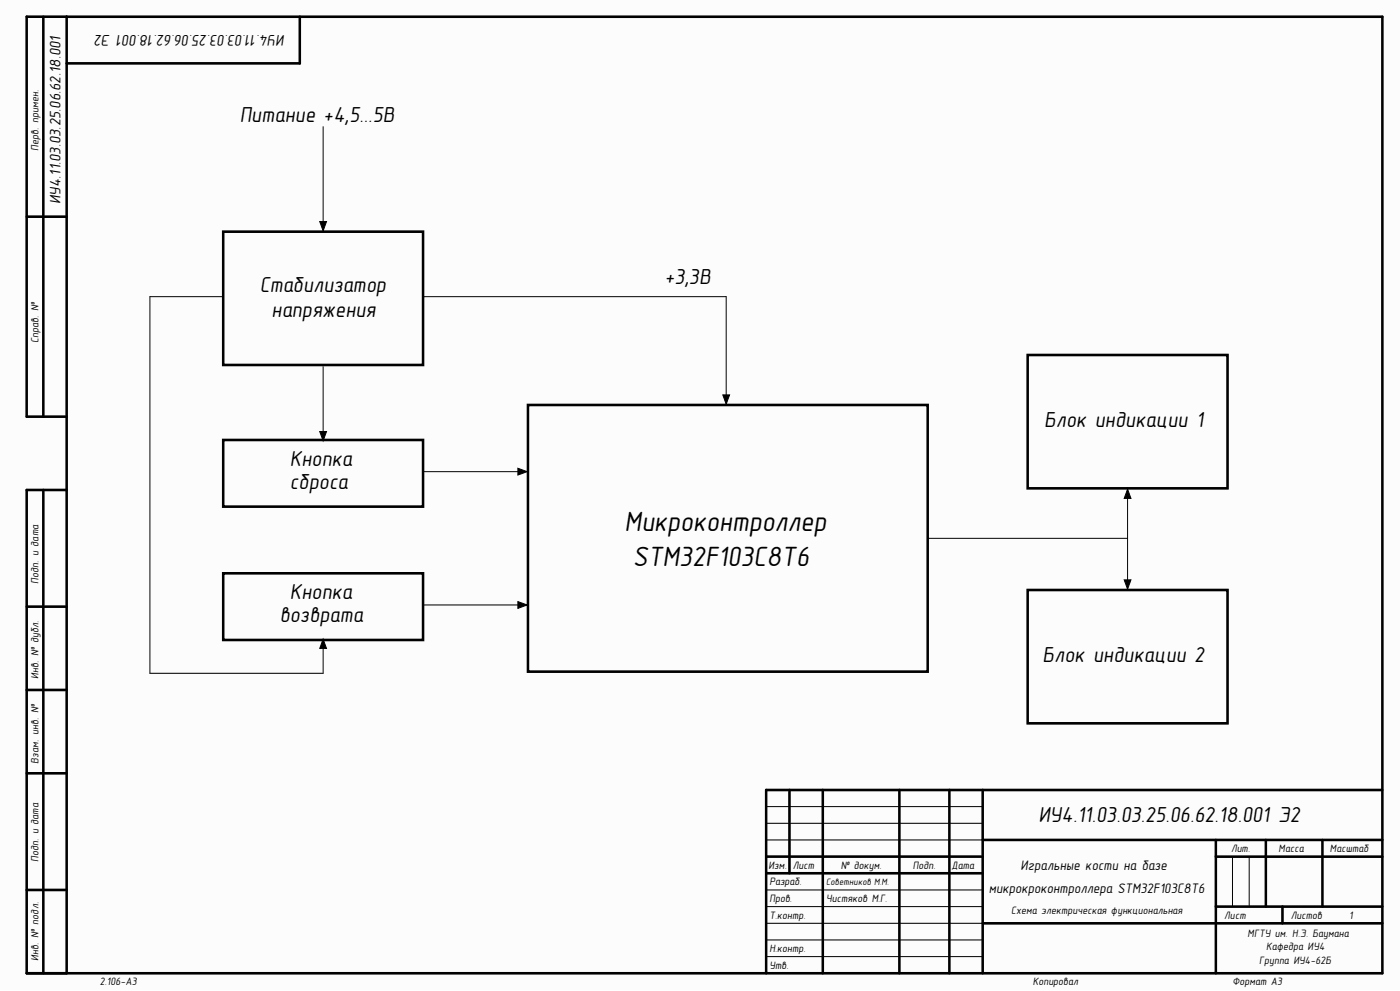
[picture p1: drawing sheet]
<svg xmlns="http://www.w3.org/2000/svg" width="420mm" height="297mm" viewBox="0 0 420 297" stroke-linecap="round" stroke-linejoin="round" font-family="sans-serif">
<g fill="#fcfcfc">
<path d="M0 0h419.5v296.7h-419.5z" fill-rule="evenodd"/>
<path d="M0 0h419.5v296.7h-419.5z" fill-rule="evenodd"/>
</g>
<g fill="none" stroke="#000" stroke-width=".77">
<path d="M13 5v119.9M20 5v286.7M89.9 5v14h-69.9M8 64.9h12M66.9 69.4h60v40h-60zM308.2 106.4h59.9v40h-59.9zM20 124.9h-12v-119.9h406.5v286.7h-406.5v-144.8h12M66.9 131.9h60v20h-60zM158.3 121.4h119.9v79.9h-119.9zM13 146.9v144.8M66.9 171.8h60v20h-60zM308.2 176.8h59.9v40h-59.9z"/>
<path d="M8 181.8h12M8 206.8h12M8 231.8h12M236.7 236.8v25M246.7 236.8v54.9M269.7 236.8v54.9M284.7 236.8v54.9M294.7 236.8v54.9M414.5 236.8h-184.8v54.9M229.7 256.8h65M294.7 251.8h119.8M364.6 256.8h49.9"/>
<path d="M364.6 251.8v39.9M379.6 251.8v19.9M396.5 251.8v19.9M8 266.8h12M229.7 261.8h65M294.7 276.8h119.8M364.6 271.7h49.9M384.6 271.7v5.1"/>
</g>
<g fill="none" stroke="#000" stroke-width=".3">
<path d="M96.9 38v30.4M95.9 66.4h2l-1 2.8zM66.9 88.9h-21.9v112.9h51.9v-9.5M126.9 88.9h90.9v31.5M96.9 109.9v21.5M216.7 118.4h2.1l-1 2.8zM95.9 129.4h2l-1 2.7zM126.9 141.4h30.4M155.3 140.4l2.8 1-2.8 1zM338.1 146.6l1 2.8h-2zM338.1 147.4v28.4M278.2 161.4h59.9"/>
<path d="M337.1 173.8h2l-1 2.8zM96.9 191.6l1 2.8h-2zM126.9 181.3h30.4M155.3 180.3l2.8 1-2.8 1.1zM229.7 251.8h65M229.7 246.8h65M229.7 241.8h65M369.6 256.8v14.9M374.6 256.8v14.9M229.7 276.7h65M229.7 271.7h65M229.7 266.8h65"/>
<path d="M229.7 286.7h65M229.7 281.7h65"/>
</g>
<path d="M95.9 66.4h2l-1 2.8zM95.9 129.4h2l-1 2.7zM216.7 118.4h2.1l-1 2.8zM155.3 140.4l2.8 1-2.8 1zM338.1 146.6l1 2.8h-2zM337.1 173.8h2l-1 2.8zM96.9 191.6l1 2.8h-2zM155.3 180.3l2.8 1-2.8 1.1z" fill="#000"/>
<g font-size="8.5">
<text x="187.3" y="159.2">Микроконтроллер</text>
<text x="189.8" y="169.7">STM32F103C8T6</text>
</g>
<g font-size="6.6">
<text x="71.9" y="36.6">Питание +4,5...5В</text>
<text x="77.9" y="87.6">Стабилизатор</text>
<text x="199.2" y="85.1">+3,3В</text>
<text x="81.4" y="95.1">напряжения</text>
<text x="313.1" y="128.1">Блок индикации 1</text>
<text x="86.9" y="139.6">Кнопка</text>
<text x="86.9" y="146.5">сброса</text>
<text x="86.9" y="179.5">Кнопка</text>
<text x="83.9" y="186.5">возврата</text>
<text x="312.6" y="198.5">Блок индикации 2</text>
<text x="311.4" y="246.5">ИУ4.11.03.03.25.06.62.18.001 Э2</text>
</g>
<text font-size="4.7" x="85.5" y="10.4" transform="rotate(-180 85.5 10.4)">ИУ4.11.03.03.25.06.62.18.001 Э2</text>
<text font-size="4.6" x="18.1" y="61.2" transform="rotate(-90 18.1 61.2)">ИУ4.11.03.03.25.06.62.18.001</text>
<g font-size="4.2">
<text x="306" y="260.7">Игральные кости на базе</text>
<text x="296.5" y="267.7">микрокроконтроллера STM32F103C8T6</text>
</g>
<g font-size="3.3">
<text x="369.1" y="255.4">Лит.</text>
<text x="383.4" y="255.4">Масса</text>
<text x="398.8" y="255.4">Масштаб</text>
<text x="230.4" y="260.3">Изм.</text>
<text x="237.7" y="260.3">Лист</text>
<text x="252.2" y="260.3">№ докум.</text>
<text x="273.7" y="260.3">Подп.</text>
<text x="285.3" y="260.3">Дата</text>
<text x="230.7" y="265.3">Разраб.</text>
<text x="230.7" y="270.3">Пров.</text>
<text x="230.7" y="275.3">Т.контр.</text>
<text x="247.7" y="270.3">Чистяков М.Г.</text>
<text x="303.3" y="273.9">Схема электрическая функциональная</text>
<text x="367.1" y="275.3">Лист</text>
<text x="387.1" y="275.3">Листов</text>
<text x="404.6" y="275.3">1</text>
<text x="374.1" y="280.8">МГТУ им. Н.Э. Баумана</text>
<text x="230.7" y="285.4">Н.контр.</text>
<text x="379.7" y="284.9">Кафедра ИУ4</text>
<text x="230.7" y="290.4">Утв.</text>
<text x="377.6" y="288.8">Группа ИУ4-62Б</text>
<text x="29.9" y="295.4">2.106-A3</text>
<text x="309.7" y="295.4">Копировал</text>
<text x="369.6" y="295.4">Формат А3</text>
</g>
<g font-size="3.2">
<text x="11.6" y="45.3" transform="rotate(-90 11.6 45.3)">Перв. примен.</text>
<text x="11.6" y="102.9" transform="rotate(-90 11.6 102.9)">Справ. №</text>
<text x="11.6" y="175.1" transform="rotate(-90 11.6 175.1)">Подп. и дата</text>
<text x="11.6" y="203.6" transform="rotate(-90 11.6 203.6)">Инв. № дубл.</text>
<text x="11.6" y="229" transform="rotate(-90 11.6 229)">Взам. инв. №</text>
<text x="11.6" y="258.5" transform="rotate(-90 11.6 258.5)">Подп. и дата</text>
<text x="11.6" y="288" transform="rotate(-90 11.6 288)">Инв. № подл.</text>
</g>
<text font-size="2.8" x="247.7" y="265.2">Советников М.М.</text>
</svg>
